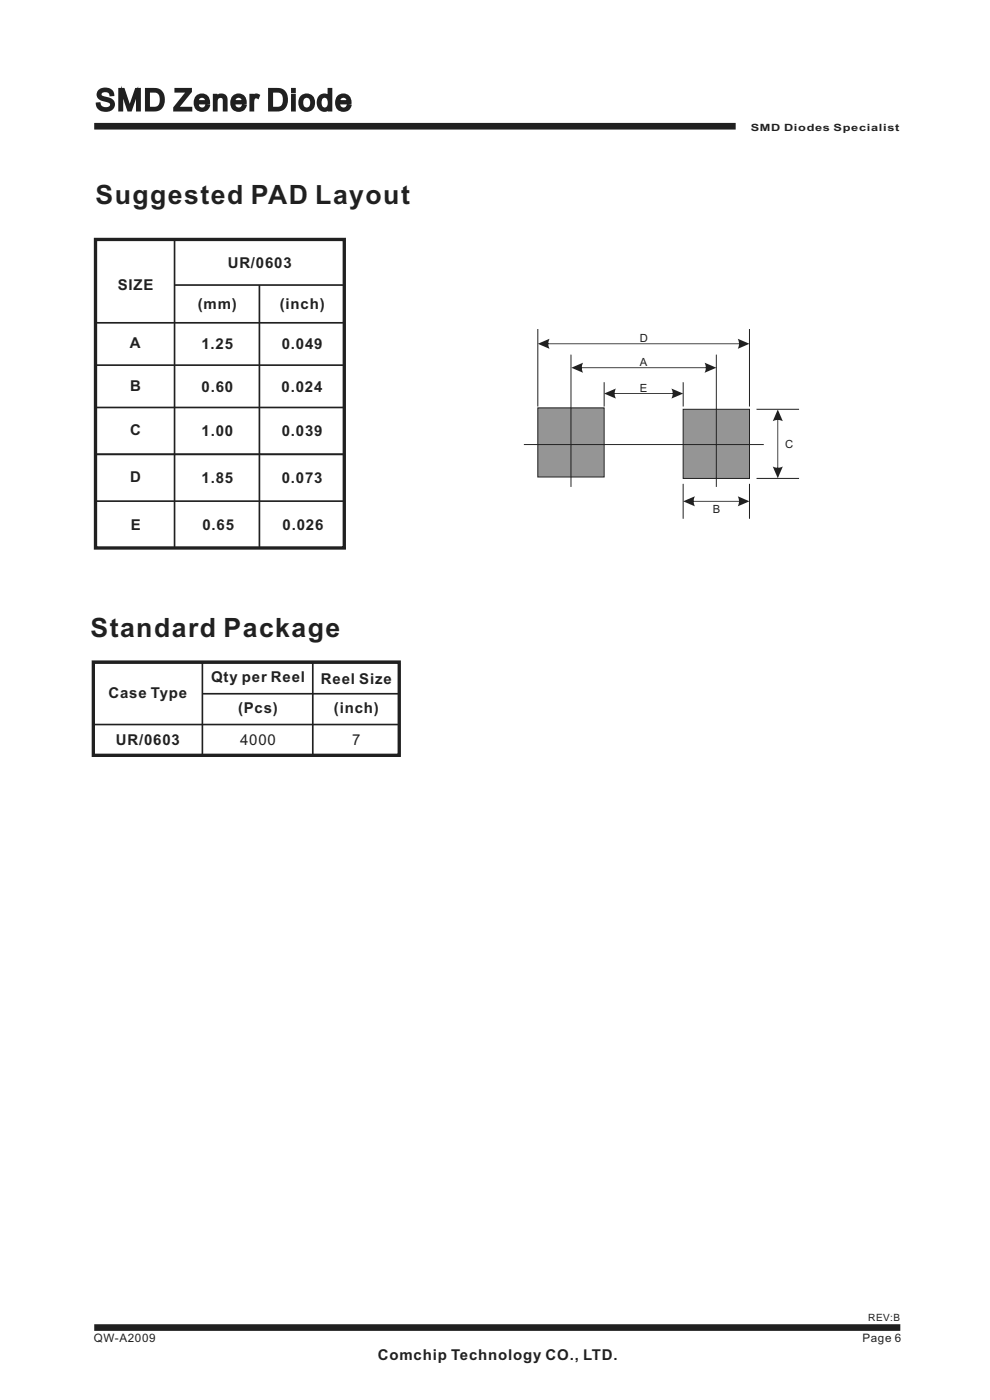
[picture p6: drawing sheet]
<svg xmlns="http://www.w3.org/2000/svg" width="210mm" height="297mm" viewBox="0 0 210 297" stroke-linecap="round" stroke-linejoin="round" font-family="sans-serif">
<path d="M20 26.8h136.1M20 281.6h171" fill="none" stroke="#231f20" stroke-width="1.4" stroke-linecap="butt"/>
<path d="M20.3 50.8h52.7v65.4h-52.7zM19.8 140.5h64.9v19.7h-64.9z" fill="none" stroke="#231f20" stroke-width=".71" stroke-linecap="butt"/>
<g fill="none" stroke="#231f20" stroke-width=".35">
<path d="M20.3 50.8h52.7M20.3 50.7v65.5M37 50.8v65.4M73 50.8v65.4M20.3 77.5h52.7M20.3 68.5h52.7M37 60.5h36M55 60.5v55.7M20.3 86.4h52.7M20.3 96.4h52.9M20.3 106.3h52.9M20.4 116.2h53"/>
<path d="M20 153.7h64.6M42.9 140.6v19.6M42.9 147.2h41.8M66.3 140.6v19.6M84.6 140.6h-64.6v19.6h64.7v-19.6"/>
</g>
<path d="M159 102.6v7.5" fill="none" stroke="#231f20" stroke-width=".21"/>
<g fill="#939598" stroke="#231f20" stroke-width=".21">
<path d="M144.9 86.8h14.1v14.7h-14.1z" fill-rule="evenodd"/>
<path d="M114.1 86.5h14.1v14.7h-14.1z" fill-rule="evenodd"/>
</g>
<path d="M121.1 75.2v28.1M111.1 94.3h50.9M160.5 86.8h9" fill="none" stroke="#231f20" stroke-width=".21"/>
<g fill="#231f20">
<path d="M121.2 78l2.5-1.1-.3 1.1 .3 1.1zM122.4 77.9h28.3v.2h-28.3zM149.5 76.9l2.4 1.1-2.4 1.1 .2-1.1z"/>
<path d="M165 86.9l1.1 2.5-1.1-.3-1.1 .3zM164.9 88.1h.2v12.1h-.2zM163.9 99l1.1 .2 1.1-.2-1.1 2.5z"/>
<path d="M144.9 106.4l2.5-1.1-.3 1.1 .3 1zM146.2 106.3h11.5v.1h-11.5zM156.5 105.3l2.5 1.1-2.5 1 .3-1z"/>
</g>
<path d="M151.9 75.2v28.1M128.2 81.1v5.1M144.9 81.1v5.1M144.9 102.6v7.5M160.5 101.5h9" fill="none" stroke="#231f20" stroke-width=".21"/>
<path d="M128.2 83.5l2.4-1.1-.2 1.1 .2 1.1zM129.4 83.4h14.3v.2h-14.3zM142.4 82.4l2.5 1.1-2.5 1.1 .3-1.1z" fill="#231f20"/>
<path d="M114.1 69.8v16.4M159 69.8v16.4" fill="none" stroke="#231f20" stroke-width=".21"/>
<path d="M114.1 72.9l2.5-1-.3 1 .3 1.1zM115.3 72.8h42.4v.2h-42.4zM156.5 71.9l2.5 1-2.5 1.1 .3-1.1z" fill="#231f20"/>
<text font-size="6.3" fill="#231f20" x="20.3" y="23.4">SMD Zener Diode</text>
<g font-size="5.6" fill="#231f20">
<text x="20.3" y="43.3">Suggested PAD Layout</text>
<text x="19.2" y="135.1">Standard Package</text>
</g>
<g font-size="3.2" fill="#231f20">
<text x="48.3" y="56.8">UR/0603</text>
<text x="25" y="61.6">SIZE</text>
<text x="42" y="65.6">(mm)</text>
<text x="59.3" y="65.6">(inch)</text>
<text x="27.6" y="73.7">A</text>
<text x="42.7" y="74">1.25</text>
<text x="59.8" y="74">0.049</text>
<text x="27.6" y="82.9">B</text>
<text x="42.8" y="83.2">0.60</text>
<text x="59.7" y="83.2">0.024</text>
<text x="27.6" y="92.3">C</text>
<text x="42.8" y="92.6">1.00</text>
<text x="59.8" y="92.6">0.039</text>
<text x="27.6" y="102.2">D</text>
<text x="42.8" y="102.5">1.85</text>
<text x="59.8" y="102.5">0.073</text>
<text x="27.7" y="112.4">E</text>
<text x="42.9" y="112.4">0.65</text>
<text x="60" y="112.4">0.026</text>
<text x="23" y="148">Case Type</text>
<text x="44.8" y="144.7">Qty per Reel</text>
<text x="68.1" y="145">Reel Size</text>
<text x="50.5" y="151.3">(Pcs)</text>
<text x="70.8" y="151.3">(inch)</text>
<text x="24.6" y="158.1">UR/0603</text>
<text x="50.9" y="158.1">4000</text>
<text x="74.7" y="158.1">7</text>
<text x="80.2" y="288.4">Comchip Technology CO., LTD.</text>
</g>
<g font-size="2.5" fill="#231f20">
<text x="19.9" y="284.8">QW-A2009</text>
<text x="182.9" y="284.7">Page 6</text>
</g>
<g font-size="2.4" fill="#231f20">
<text x="135.7" y="77.5">A</text>
<text x="135.7" y="72.5">D</text>
<text x="135.7" y="83.1">E</text>
<text x="166.5" y="95">C</text>
<text x="151.2" y="108.8">B</text>
</g>
<g font-size="2.1" fill="#231f20">
<text x="159.3" y="27.7">SMD Diodes Specialist</text>
<text x="184.2" y="280.3">REV:B</text>
</g>
</svg>
